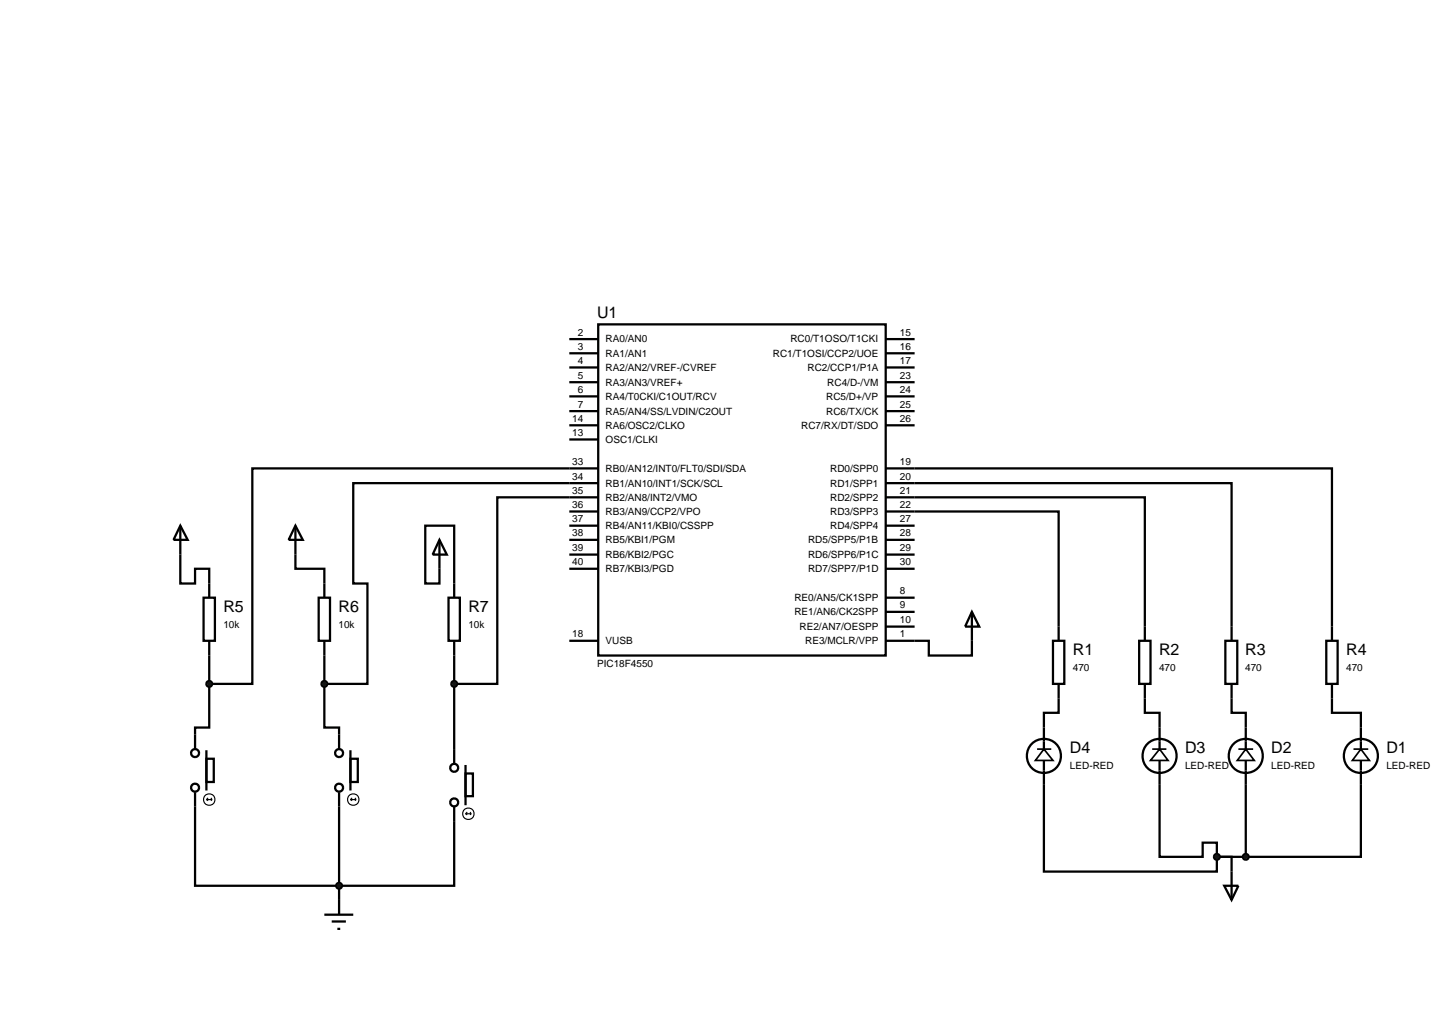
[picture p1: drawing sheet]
<svg xmlns="http://www.w3.org/2000/svg" width="257mm" height="180mm" viewBox="0 0 257 180" stroke-linecap="round" stroke-linejoin="round" font-family="sans-serif">
<g fill="none" stroke="#000" stroke-width=".4">
<path d="M100.4 59.8h5.1M105.5 57.2h50.7v58.4h-50.7zM156.2 59.8h5.1M100.4 62.3h5.1M100.4 64.8h5.1M100.4 67.4h5.1M100.4 69.9h5.1M100.4 72.5h5.1M100.4 75h5.1M100.4 77.5h5.1M156.2 62.3h5.1M156.2 64.8h5.1"/>
<path d="M156.2 67.4h5.1M156.2 69.9h5.1M156.2 72.5h5.1M156.2 75h5.1M31.8 92.7v10.2h2.6v-2.6h2.5v5.1M31.8 92.7l1.3 2.5h-2.5zM52.1 92.7v7.6h5.1v5.1M52.1 92.7l1.3 2.5h-2.5zM77.5 95.2v7.7h-2.5v-10.2h5.1v12.7M77.5 95.2l1.3 2.6h-2.5zM100.4 90.2h5.1M100.4 92.7h5.1"/>
<path d="M100.4 95.2h5.1M100.4 97.8h5.1M105.5 82.6h-61v38h-7.6M105.5 85.2h-43.2v17.7h2.5v17.7h-7.6M105.5 87.7h-17.8v32.9h-7.6M156.2 90.2h30.5v22.8M156.2 87.7h45.7v25.3M156.2 85.2h61v27.8M156.2 82.6h78.7v30.4M156.2 92.7h5.1M156.2 95.2h5.1M156.2 97.8h5.1"/>
<path d="M35.9 105.4h2v7.6h-2zM36.9 113v7.6M56.2 105.4h2v7.6h-2zM57.2 113v7.6M79.1 105.4h2v7.6h-2zM80.1 113v21.6M100.4 100.3h5.1M100.4 113h5.1M156.2 100.3h5.1M156.2 105.4h5.1M156.2 107.9h5.1M156.2 110.5h5.1"/>
<path d="M171.4 107.9v7.7h-7.6v-2.6h-7.6M171.4 107.9l1.3 2.6h-2.5zM185.7 113h2v7.6h-2zM200.9 113h2v7.6h-2zM216.1 113h2.1v7.6h-2.1zM233.9 113h2v7.6h-2zM34.4 139.7v16.5h45.7v-14M36.4 133.8h1.3v4.1h-1.3zM36.4 132.3v7.1M36.9 120.6v7.7h-2.5v3.8M57.2 120.6v7.7h2.6v3.8M59.8 139.7v19"/>
<path d="M61.8 133.8h1.3v4.1h-1.3zM61.8 132.3v7.1M82.1 136.4h1.3v4h-1.3zM82.1 134.9v7.1M184.1 134.1v19.6h30.5v-2.6M186.7 120.6v5.1h-2.6v6.4M201.9 120.6v5.1h2.6v6.4M204.5 134.1v17h7.6v-2.5h2.5v2.5M217.2 120.6v5.1h2.5v6.4M219.7 134.1v17M234.9 120.6v5.1h5.1v6.4M240 134.1v17h-20.3"/>
<path d="M214.6 151.1h2.6v7.6M214.6 151.1h5.1M215.9 156.2h2.5l-1.2 2.5z"/>
<circle cx="34.4" cy="132.8" r=".7"/>
<circle cx="34.4" cy="138.9" r=".7"/>
<circle cx="59.8" cy="132.8" r=".7"/>
<circle cx="59.8" cy="138.9" r=".7"/>
<circle cx="80.1" cy="135.4" r=".7"/>
<circle cx="184.1" cy="133.3" r="3"/>
<circle cx="204.5" cy="133.3" r="3"/>
<circle cx="219.7" cy="133.3" r="3"/>
<circle cx="240" cy="133.3" r="3"/>
<circle cx="80.1" cy="141.5" r=".7"/>
</g>
<path d="M182.9 132.1h2.5M184.1 132.1l1.6 2h-3.1zM203.2 132.1h2.5M204.5 132.1l1.5 2h-3.1zM218.4 132.1h2.6M219.7 132.1l1.5 2h-3zM238.7 132.1h2.6M240 132.1l1.5 2h-3z" fill="none" stroke="#000" stroke-width=".3"/>
<g fill="none" stroke="#000" stroke-width=".2">
<path d="M36.4 141h1M36.4 141l.3 .2M36.7 140.7l-.3 .3M37.2 140.7l.2 .3M37.4 141l-.2 .2M61.8 141h1M61.8 141l.3 .2M62.1 140.7l-.3 .3M62.6 140.7l.2 .3M62.8 141l-.2 .2M82.1 143.5h1M82.1 143.5l.3 .2"/>
<path d="M82.4 143.2l-.3 .3M82.9 143.2l.2 .3M83.1 143.5l-.2 .2"/>
<circle cx="36.9" cy="141" r="1.01"/>
<circle cx="62.3" cy="141" r="1.01"/>
<circle cx="82.6" cy="143.5" r="1.01"/>
</g>
<g fill="#004000" stroke="#000" stroke-width=".4">
<path d="M214.2 150.8l.4-.2-.5 .5zM214.6 150.6l.4 .2 .1 .3zM215.1 151.1l-.1 .3-.4 .2zM214.1 151.1l.5 .5-.4-.2z"/>
<path d="M219.3 150.8l.4-.2-.5 .5zM219.7 150.6l.4 .2 .1 .3zM219.7 151.6l.5-.5-.2 .4zM219.2 151.1l.5 .5-.3-.1z"/>
</g>
<g fill="#004000">
<path d="M214.6 150.6l.5 .5-.5 .5-.5-.5z"/>
<path d="M219.2 151.1l.5-.5 .5 .5-.5 .5z"/>
</g>
<path d="M59.8 158.7v2.6M57.2 161.3h5.1M58.5 162.5h2.5M59.5 163.8h.5" fill="none" stroke="#000" stroke-width=".4"/>
<g fill="#004000" stroke="#000" stroke-width=".4">
<path d="M59.5 155.8l.3-.1-.5 .5zM59.8 155.7l.4 .2 .1 .3zM59.8 156.7l.5-.5-.2 .4zM59.3 156.2l.5 .5-.3-.1z"/>
<path d="M36.6 120.2l.3-.1-.5 .5zM36.9 120.1l.3 .1 .2 .4zM37.4 120.6l-.1 .3-.4 .2zM36.4 120.6l.5 .5-.4-.2z"/>
<path d="M56.8 120.3l.4-.2-.5 .5zM57.2 120.1l.4 .2 .1 .3zM57.7 120.6l-.1 .3-.4 .2zM56.7 120.6l.5 .5-.3-.1z"/>
<path d="M79.8 120.2l.3-.1-.5 .5zM80.1 120.1l.3 .1 .2 .4zM80.6 120.6l-.2 .4-.3 .1zM79.6 120.6l.5 .5-.4-.2z"/>
</g>
<g fill="#004000">
<path d="M59.8 155.7l.5 .5-.5 .5-.5-.5z"/>
<path d="M36.9 120.1l.5 .5-.5 .5-.5-.5z"/>
<path d="M56.7 120.6l.5-.5 .5 .5-.5 .5z"/>
<path d="M80.1 120.1l.5 .5-.5 .5-.5-.5z"/>
</g>
<g font-size="2.8">
<text x="105.3" y="56.1">U1</text>
<text x="39.4" y="108">R5</text>
<text x="59.7" y="108">R6</text>
<text x="82.6" y="108">R7</text>
<text x="189.2" y="115.6">R1</text>
<text x="204.4" y="115.6">R2</text>
<text x="219.6" y="115.6">R3</text>
<text x="237.4" y="115.6">R4</text>
<text x="188.7" y="132.9">D4</text>
<text x="209" y="132.9">D3</text>
<text x="224.2" y="132.9">D2</text>
<text x="244.5" y="132.9">D1</text>
</g>
<g font-size="1.8">
<text x="101.9" y="59.2">2</text>
<text x="158.7" y="59.2">15</text>
<text x="101.9" y="61.7">3</text>
<text x="101.9" y="64.2">4</text>
<text x="106.8" y="60.4">RA0/AN0</text>
<text x="106.8" y="62.9">RA1/AN1</text>
<text x="106.8" y="65.4">RA2/AN2/VREF-/CVREF</text>
<text x="136.3" y="62.9">RC1/T1OSI/CCP2/UOE</text>
<text x="139.4" y="60.4">RC0/T1OSO/T1CKI</text>
<text x="142.4" y="65.4">RC2/CCP1/P1A</text>
<text x="158.7" y="61.7">16</text>
<text x="158.7" y="64.2">17</text>
<text x="101.9" y="66.8">5</text>
<text x="101.9" y="69.3">6</text>
<text x="101.9" y="71.9">7</text>
<text x="106.8" y="68">RA3/AN3/VREF+</text>
<text x="106.8" y="70.5">RA4/T0CKI/C1OUT/RCV</text>
<text x="145.7" y="70.5">RC5/D+/VP</text>
<text x="145.9" y="68">RC4/D-/VM</text>
<text x="158.7" y="66.8">23</text>
<text x="158.7" y="69.3">24</text>
<text x="158.7" y="71.9">25</text>
<text x="100.9" y="74.4">14</text>
<text x="100.9" y="76.9">13</text>
<text x="106.8" y="73.1">RA5/AN4/SS/LVDIN/C2OUT</text>
<text x="106.8" y="75.6">RA6/OSC2/CLKO</text>
<text x="141.3" y="75.6">RC7/RX/DT/SDO</text>
<text x="145.7" y="73.1">RC6/TX/CK</text>
<text x="158.7" y="74.4">26</text>
<text x="100.9" y="82">33</text>
<text x="106.8" y="78.1">OSC1/CLKI</text>
<text x="106.8" y="83.2">RB0/AN12/INT0/FLT0/SDI/SDA</text>
<text x="146.4" y="83.2">RD0/SPP0</text>
<text x="158.7" y="82">19</text>
<text x="100.9" y="84.6">34</text>
<text x="100.9" y="87.1">35</text>
<text x="100.9" y="89.6">36</text>
<text x="106.8" y="85.8">RB1/AN10/INT1/SCK/SCL</text>
<text x="106.8" y="88.3">RB2/AN8/INT2/VMO</text>
<text x="146.4" y="85.8">RD1/SPP1</text>
<text x="146.4" y="88.3">RD2/SPP2</text>
<text x="158.7" y="84.6">20</text>
<text x="158.7" y="87.1">21</text>
<text x="158.7" y="89.6">22</text>
<text x="100.9" y="92.1">37</text>
<text x="100.9" y="94.6">38</text>
<text x="106.8" y="90.8">RB3/AN9/CCP2/VPO</text>
<text x="106.8" y="93.3">RB4/AN11/KBI0/CSSPP</text>
<text x="106.8" y="95.8">RB5/KBI1/PGM</text>
<text x="142.5" y="95.8">RD5/SPP5/P1B</text>
<text x="146.4" y="90.8">RD3/SPP3</text>
<text x="146.4" y="93.3">RD4/SPP4</text>
<text x="158.7" y="92.1">27</text>
<text x="158.7" y="94.6">28</text>
<text x="100.9" y="97.2">39</text>
<text x="100.9" y="99.7">40</text>
<text x="106.8" y="98.4">RB6/KBI2/PGC</text>
<text x="106.8" y="100.9">RB7/KBI3/PGD</text>
<text x="142.5" y="98.4">RD6/SPP6/P1C</text>
<text x="142.5" y="100.9">RD7/SPP7/P1D</text>
<text x="158.7" y="97.2">29</text>
<text x="158.7" y="99.7">30</text>
<text x="140.1" y="106">RE0/AN5/CK1SPP</text>
<text x="158.7" y="104.8">8</text>
<text x="158.7" y="107.3">9</text>
<text x="39.4" y="110.8">10k</text>
<text x="59.7" y="110.8">10k</text>
<text x="82.6" y="110.8">10k</text>
<text x="100.9" y="112.4">18</text>
<text x="106.8" y="113.6">VUSB</text>
<text x="140.1" y="108.5">RE1/AN6/CK2SPP</text>
<text x="141" y="111.1">RE2/AN7/OESPP</text>
<text x="142" y="113.6">RE3/MCLR/VPP</text>
<text x="158.7" y="109.9">10</text>
<text x="158.7" y="112.4">1</text>
<text x="105.3" y="117.6">PIC18F4550</text>
<text x="189.2" y="118.4">470</text>
<text x="204.4" y="118.4">470</text>
<text x="219.6" y="118.4">470</text>
<text x="237.4" y="118.4">470</text>
<text x="188.7" y="135.7">LED-RED</text>
<text x="209" y="135.7">LED-RED</text>
<text x="224.2" y="135.7">LED-RED</text>
<text x="244.5" y="135.7">LED-RED</text>
</g>
</svg>
